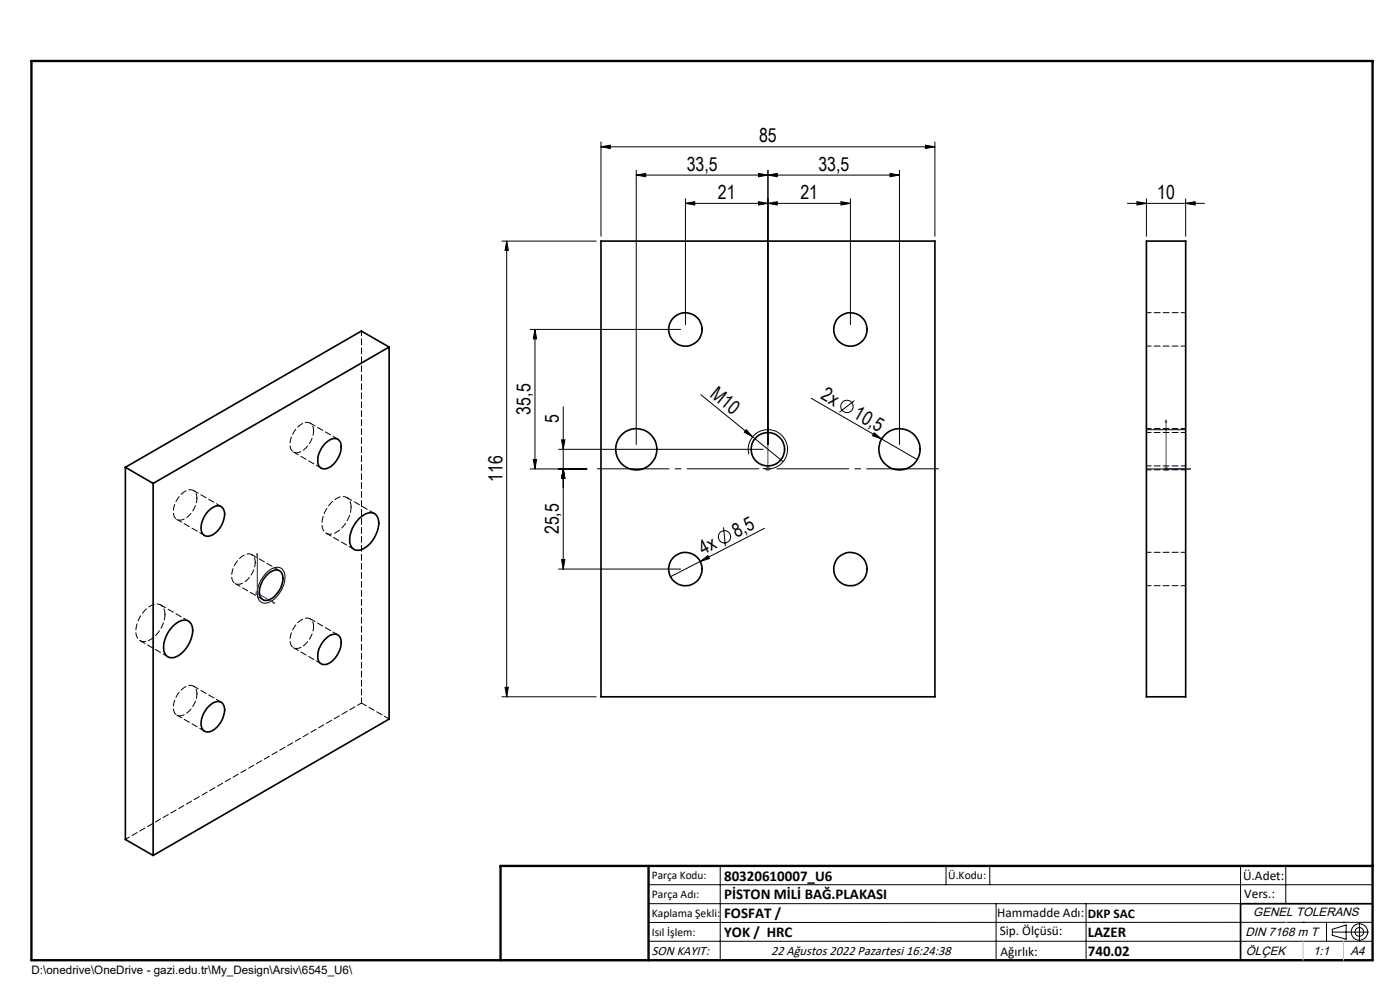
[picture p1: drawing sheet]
<svg xmlns="http://www.w3.org/2000/svg" width="297mm" height="210mm" viewBox="0 0 297 210" stroke-linecap="round" stroke-linejoin="round" font-family="sans-serif">
<g fill="none" stroke="#000" stroke-width=".21">
<path d="M127.5 31.1l2-.3v.7zM127.5 30.1v20M127.5 31.1h70.8M135 37.1l2-.3v.7zM135 37.1h55.8M135 36.1v58.2M160.9 36.8l2 .3-2 .4zM162.9 37.1l2-.3v.7zM162.9 36.1v58.2M188.8 36.8l2 .3-2 .4zM190.8 36.1v58.2M196.3 30.8l2 .3-2 .4z"/>
<path d="M198.3 30.1v20M106.5 51.1h20M107.5 51.1v96.7M107.5 51.1l.3 2h-.7zM145.4 43.1l2-.3v.7zM145.4 42.1v26.8M145.4 43.1h35M160.9 42.8l2 .3-2 .4zM162.9 43.1l2-.3v.7zM178.4 42.8l2 .3-2 .4zM180.4 42.1v26.8M239.2 43.1h16.3"/>
<path d="M241.2 42.8l2 .3-2 .4zM243.2 42.1v8M251.5 43.1l2-.3v.7zM251.5 42.1v8M112.5 69.9h31.9M113.5 69.9v29.6M113.5 69.9l.3 2h-.7zM112.5 99.5h12M113.1 97.5h.7l-.3 2zM118.5 95.3h43.4M119.1 93.3h.7l-.3 2zM119.5 86.3v34.4"/>
<path d="M119.5 99.5l.3 2h-.7zM148.7 83.7l17.4 14.2M158.3 91.1l1.4 1.6-1.8-1zM158.9 96.4a4.2 4.2 0 0 1 3.6-5.3 4.2 4.2 0 0 1 4.5 4.6 4.2 4.2 0 0 1-5.2 3.6M172.1 84.5l22.5 13M181.3 85l-3.2 2.4M185.5 91.8l1.5 1.3-1.9-.7zM243.2 99.5h8.3M243.2 91.1h8.3M119.1 118.7h.7l-.3 2zM148.6 119.1l1.6-1.2 .3 .6zM148.6 119.1l-6.4 3.2"/>
<path d="M153.5 111.9l.4 4M162.2 112.1l-13.6 7M56.2 121.8a3 3 0 0 1 3.5-1.3 3.2 3.2 0 0 1 .3 4 4.9 4.9 0 0 1-3.9 3.4 2.1 2.1 0 0 1-1.5-2.8l.5-1.6zM118.5 120.7h25.9M106.5 147.8h20M107.1 145.8h.7l-.3 2zM137.6 187.7h153.6M137.6 191.7h153.6M137.6 199.7h153.6M152.8 183.7v20M200.7 183.7v4M210 183.7v4"/>
<path d="M211.3 191.7v12M230.4 191.7v12M263.2 183.7v20M272.8 183.7v8M276.4 195.6h.1M281.4 195.6v4.1M282.6 197.7h7.8M282.6 197.1l3-.9v3l-3-.8zM285 195.6h.1M288.4 195.8v3.8M291.2 195.6l-153.6 .1"/>
<circle cx="179.7" cy="86.2" r="1.31"/>
<circle cx="153.7" cy="113.9" r="1.32"/>
<circle cx="288.4" cy="197.7" r="1.74"/>
<circle cx="288.4" cy="197.7" r=".93"/>
</g>
<path d="M162.9 99.3v.3zM162.9 89.1v.5v-.5M162.9 99.5h.1M162.9 89.1v10.4M247.4 89.1v10.4h5.2M247.4 89.1l.1 .5h-.3zM252 99.3l.6 .2-.6 .1zM54.6 117.4v8.4l3.6 2.1M54.6 117.4l.1 .5-.2-.2zM57.9 127.6l.3 .3-.3-.1z" fill="none" stroke="#00f" stroke-width=".21"/>
<path d="M162.4 99.5h1M162.6 99.1l.7 .7M162.9 99v1M163.3 99.1l-.7 .7M246.9 99.5h1M247 99.1l.7 .7M247.4 99v1M247.7 99.1l-.7 .7M54.1 125.8h1M54.2 125.5l.7 .7M54.6 125.3v1M54.9 125.5l-.7 .7" fill="none" stroke="#808080" stroke-width=".21"/>
<path d="M125.5 99.4h74.8" fill="none" stroke="#000" stroke-width=".21" stroke-dasharray="15.2 1.3 1.3 1.3" stroke-dashoffset="-1.2"/>
<path d="M291.2 191.7h-28v12M106.2 203.7h185" fill="none" stroke="#000" stroke-width=".35"/>
<path d="M6.7 12.9h284.5v190.8h-284.5zM137.6 183.7v20M291.2 183.7h-185v20" fill="none" stroke="#000" stroke-width=".5"/>
<path d="M272.8 195.6h.1M276.4 199.7v4M285 199.7v4" fill="none" stroke="#c0c0c0" stroke-width=".21"/>
<path d="M243.2 91.1v8.3" fill="none" stroke="#000" stroke-width=".21" stroke-dasharray="1.3 .6" stroke-dashoffset=".3"/>
<g fill="#00f">
<path d="M162.9 99.3v.3zM162.9 89.1v.5z"/>
<path d="M57.9 127.6l.3 .3-.3-.1zM54.6 117.4l.1 .5-.2-.2z"/>
<path d="M252 99.3l.6 .2-.6 .1zM247.4 89.1l.1 .5h-.3z"/>
</g>
<g fill="#000">
<path d="M158.3 91.1l1.4 1.6-1.8-1zM185.5 91.8l1.5 1.3-1.9-.7zM148.6 119.1l1.6-1.2 .3 .6z"/>
<path d="M162.9 37.1l2-.3v.7zM188.8 36.8l2 .3-2 .4z"/>
<path d="M196.3 30.8l2 .3-2 .4zM127.5 31.1l2-.3v.7zM160.9 36.8l2 .3-2 .4zM135 37.1l2-.3v.7z"/>
<path d="M107.5 51.1l.3 2h-.7zM107.1 145.8h.7l-.3 2z"/>
<path d="M160.9 42.8l2 .3-2 .4zM145.4 43.1l2-.3v.7zM251.5 43.1l2-.3v.7zM241.2 42.8l2 .3-2 .4z"/>
<path d="M162.9 43.1l2-.3v.7zM178.4 42.8l2 .3-2 .4z"/>
<path d="M119.5 99.5l.3 2h-.7zM119.1 93.3h.7l-.3 2zM113.1 97.5h.7l-.3 2zM113.5 69.9l.3 2h-.7zM119.1 118.7h.7l-.3 2zM119.5 99.5l.3 2h-.7z"/>
</g>
<g fill="none" stroke="#000" stroke-width=".35">
<path d="M127.5 51.1h70.8v96.7h-70.8zM243.2 51.1h8.3v96.7h-8.3zM82.5 73.6l-5.8-3.4-50.1 28.9M82.5 73.6l-50 28.9M82.5 73.6v78.9l-50 29M26.6 99.1l5.9 3.4M26.6 99.1v79l5.9 3.4M68.9 94.2a2.43 2.43 0 0 1 2.8-1 2.75 2.75 0 0 1 .2 3.5 3.9 3.9 0 0 1-3.4 2.7h-.3a2.3 2.3 0 0 1-.6-2.9l.6-1.5zM32.5 102.5v79M44.1 108.5a2.4 2.4 0 0 1 2.9-1 2.52 2.52 0 0 1 .4 3 4.2 4.2 0 0 1-3.6 3.2 1.83 1.83 0 0 1-1.1-2.4l.5-1.5zM76.1 110.1a2.92 2.92 0 0 1 3.5-1 3.2 3.2 0 0 1 .5 3.5 5.8 5.8 0 0 1-4 4.1 1.89 1.89 0 0 1-1.9-2.4 6.8 6.8 0 0 1 1.9-4.2zM36.6 132.9a2.92 2.92 0 0 1 3.5-1 3.2 3.2 0 0 1 .5 3.5 6 6 0 0 1-4 4.1 1.85 1.85 0 0 1-1.9-2.4 7 7 0 0 1 1.9-4.2z"/>
<path d="M56.5 122.1a2.27 2.27 0 0 1 3.1-.8 3.9 3.9 0 0 1-.9 4.7 2.77 2.77 0 0 1-2.9 1.3 2.27 2.27 0 0 1-.6-2.9l.6-1.5zM68.9 135.7a2.53 2.53 0 0 1 2.8-1 3.1 3.1 0 0 1 0 4 3.6 3.6 0 0 1-3.2 2.3 1.85 1.85 0 0 1-1-2.5l.5-1.5zM44.1 150a2.49 2.49 0 0 1 2.9-1 2.55 2.55 0 0 1 .4 3 4.5 4.5 0 0 1-3.3 3.2 1.56 1.56 0 0 1-1.4-2l.5-1.9z"/>
<circle cx="145.4" cy="69.9" r="3.5"/>
<circle cx="180.4" cy="69.9" r="3.5"/>
<circle cx="135" cy="95.3" r="4.4"/>
<circle cx="162.9" cy="95.3" r="3.5"/>
<circle cx="190.8" cy="95.3" r="4.4"/>
<circle cx="145.4" cy="120.7" r="3.5"/>
<circle cx="180.4" cy="120.7" r="3.5"/>
</g>
<g fill="none" stroke="#000" stroke-width=".21" stroke-dasharray="1.3 .6" stroke-dashoffset=".3">
<path d="M243.2 73.4h8.3M251.5 66.3h-8.3M66.5 91.4a1.51 1.51 0 0 0-.7-1.6 1.51 1.51 0 0 0-1.7 .1 5.1 5.1 0 0 0-2.4 5.3 1.52 1.52 0 0 0 2.4 .5 5.6 5.6 0 0 0 2.4-4.3M243.2 99.7h8.3M243.2 98.8h8.3M251.5 90.9h-8.3M251.5 91.7h-8.3M41.8 105.7a1.51 1.51 0 0 0-.7-1.6 1.51 1.51 0 0 0-1.7 .1 5.1 5.1 0 0 0-2.4 5.3 1.52 1.52 0 0 0 2.4 .4 5.6 5.6 0 0 0 2.4-4.2M54.2 119.3a1.51 1.51 0 0 0-.7-1.6 1.51 1.51 0 0 0-1.8 .1 5.1 5.1 0 0 0-2.4 5.3 1.52 1.52 0 0 0 2.4 .5 5.6 5.6 0 0 0 2.5-4.3M251.5 117.2h-8.3M66.5 132.9a1.51 1.51 0 0 0-.7-1.6 1.51 1.51 0 0 0-1.7 .1 5.1 5.1 0 0 0-2.4 5.3 1.52 1.52 0 0 0 2.4 .5 5.6 5.6 0 0 0 2.4-4.3M243.2 124.2h8.3"/>
<path d="M41.8 147.2a1.51 1.51 0 0 0-.7-1.6 1.51 1.51 0 0 0-1.7 .1 5.1 5.1 0 0 0-2.4 5.3 1.52 1.52 0 0 0 2.4 .4 5.6 5.6 0 0 0 2.4-4.2M26.6 178l50.1-28.9"/>
</g>
<g fill="none" stroke="#000" stroke-width=".21" stroke-dasharray="1.3 .6" stroke-dashoffset=".1">
<path d="M62.3 95.9l5.8 3.4M71.7 93.2l-5.9-3.4M37.5 110.2l5.9 3.4M46.9 107.4l-5.9-3.4M69.2 113.1l5.9 3.4M74.5 107.5a1.87 1.87 0 0 0-.9-1.9 1.87 1.87 0 0 0-2.1 .1 6.3 6.3 0 0 0-3 6.5 1.84 1.84 0 0 0 3 .6 6.9 6.9 0 0 0 3-5.3M79.5 108.9l-5.9-3.4M29.7 135.9l5.9 3.4M35 130.3a1.87 1.87 0 0 0-.8-1.9 1.87 1.87 0 0 0-2.2 .1 6.3 6.3 0 0 0-3 6.5 1.84 1.84 0 0 0 3 .6 6.9 6.9 0 0 0 3-5.3M40 131.7l-5.9-3.4M49.9 123.8l5.9 3.4M59.3 121.1l-5.9-3.5"/>
<path d="M62.3 137.4l5.8 3.4M71.7 134.7l-5.9-3.4M37.5 151.7l5.9 3.4M46.9 148.9l-5.9-3.4M82.6 152.5l-5.9-3.4"/>
</g>
<path d="M76.7 149.1v-78.9" fill="none" stroke="#000" stroke-width=".21" stroke-dasharray="1.3 .6" stroke-dashoffset=".2"/>
<g font-size="4.1">
<text x="161" y="30.2">85</text>
<text x="145.7" y="36.2">33,5</text>
<text x="173.6" y="36.2">33,5</text>
<text x="152.3" y="42.2">21</text>
<text x="169.8" y="42.2">21</text>
<text x="245.5" y="42.2">10</text>
<text x="112.6" y="87.9" transform="rotate(-90 112.6 87.9)">35,5</text>
<text x="118.6" y="89.7" transform="rotate(-90 118.6 89.7)">5</text>
<text x="150.5" y="84" transform="rotate(39 150.5 84)">M10</text>
<text x="173.9" y="84.5" transform="rotate(30 173.9 84.5)">2x</text>
<text x="180.8" y="88.5" transform="rotate(30 180.8 88.5)">10,5</text>
<text x="106.6" y="102.3" transform="rotate(-90 106.6 102.3)">116</text>
<text x="118.6" y="113.3" transform="rotate(-90 118.6 113.3)">25,5</text>
<text x="149.2" y="117.8" transform="rotate(-27 149.2 117.8)">4x</text>
<text x="156.2" y="114.1" transform="rotate(-27 156.2 114.1)">8,5</text>
</g>
<g font-size="3.2">
<text x="153.6" y="190.8">PİSTON MİLİ BAĞ.PLAKASI</text>
<text x="153.6" y="186.8">80320610007_U6</text>
<text x="153.6" y="194.8">FOSFAT /</text>
<text x="153.6" y="198.8">YOK / HRC</text>
<text x="230.8" y="198.7">LAZER</text>
<text x="230.8" y="202.8">740.02</text>
</g>
<g font-size="2.8">
<text x="263.7" y="186.7">Ü.Adet:</text>
<text x="263.9" y="190.5">Vers.:</text>
<text x="211.5" y="194.5">Hammadde Adı:</text>
<text x="230.8" y="194.7">DKP SAC</text>
<text x="138.3" y="202.6">SON KAYIT:</text>
<text x="163.6" y="202.6">22 Ağustos 2022 Pazartesi 16:24:38</text>
<text x="212.1" y="198.4">Sip. Ölçüsü:</text>
<text x="212.2" y="202.7">Ağırlık:</text>
</g>
<g font-size="2.6">
<text x="265.9" y="194.4">GENEL TOLERANS</text>
<text x="264.2" y="198.5">DIN 7168 m T</text>
<text x="264.3" y="202.6">ÖLÇEK</text>
<text x="278.5" y="202.6">1:1</text>
<text x="286.5" y="202.6">A4</text>
</g>
<g font-size="2.5">
<text x="138.3" y="186.4">Parça Kodu:</text>
<text x="138.3" y="190.5">Parça Adı:</text>
<text x="201.2" y="186.5">Ü.Kodu:</text>
<text x="138.3" y="194.5">Kaplama Şekli:</text>
<text x="138.3" y="198.6">Isıl İşlem:</text>
<text x="6.7" y="206.7">D:\onedrive\OneDrive - gazi.edu.tr\My_Design\Arsiv\6545_U6\</text>
</g>
</svg>
